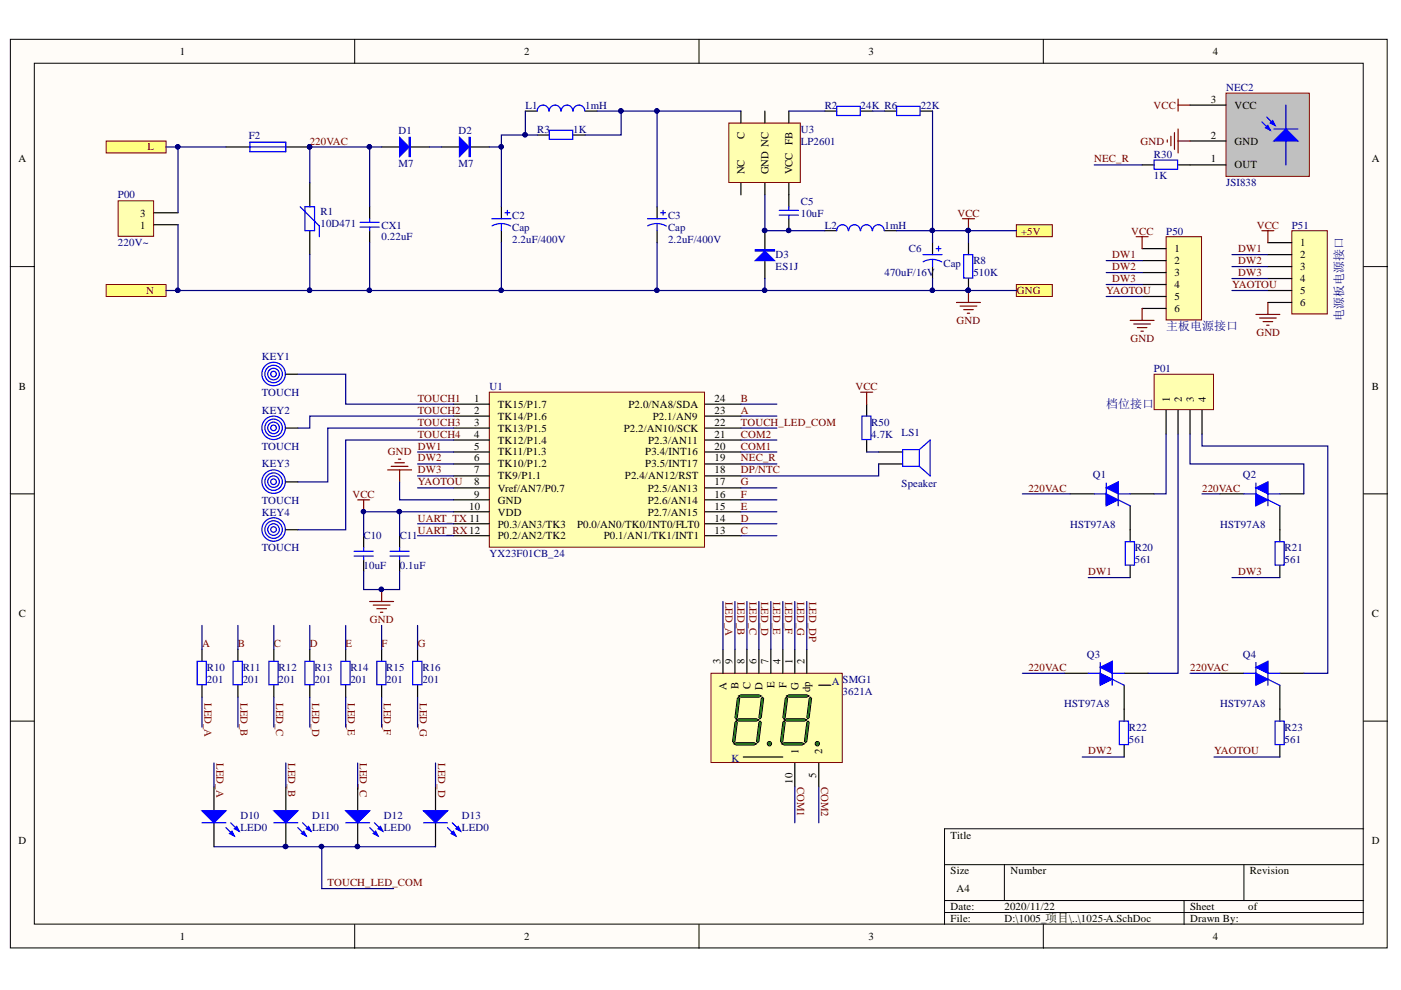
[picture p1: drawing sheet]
# Altium project 1025-风扇.PrjPcb
1 sheet, 52 parts. Net scope: flat (ports and power ports of the same name join across sheets).
Board files: 1025-one.PcbDoc, 1025_power.PcbDoc, 1025-one-2.PcbDoc

## Sheet 1025-A.SchDoc
size A4

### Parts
C2  Cap  value 2.2uF/400V  [CAE8-3.05]
C3  Cap  value 2.2uF/400V  [CAE8-3.05]
C5  value 10uF  [C 1206_M]  (hidden comment: Cap)
C6  Cap  value 470uF/16V  [CAE8-3.05]
C10  value 10uF  [C 0805_L]  (hidden comment: Cap)
C11  value 0.1uF  [C 0603_L]  (hidden comment: Cap)
CX1  value 0.22uF  [CX2-13*5-10]  (hidden comment: 安规电容)
D1  M7  [D3528]
D2  M7  [D3528]
D3  ES1J  [D3528]
D10  LED0  [LED 0805W]
D11  LED0  [LED 0805W]
D12  LED0  [LED 0805W]
D13  LED0  [LED 0805W]
F2  Fuse 1  [FUSE5.08]  (value not drawn)
KEY1  TOUCH  [KEY-T9-2]
KEY2  TOUCH  [KEY-T9-2]
KEY3  TOUCH  [KEY-T9-2]
KEY4  TOUCH  [KEY-T9-2]
L1  value 1mH  [L15_2]  (hidden comment: Inductor)
L2  value 1mH  [L3]  (hidden comment: Inductor)
LS1  Speaker  [BEEP 4x9x5.5]
NEC2  JSI838  [HS0038B]
P00  220V~  [VH-3AW]
P01  档位接口  [XH-4AW]
P50  主板电源接口  [HDR2.54-LI-6P]
P51  电源板电源接口  [HDR2.54-LI-6P]
Q1  HST97A8  [SOT-89]
Q2  HST97A8  [SOT-89]
Q3  HST97A8  [SOT-89]
Q4  HST97A8  [SOT-89]
R1  10D471  [ZNR7.5]
R2  value 24K  [R 1206-HP_M]  (hidden comment: Res2)
R3  value 1K  [R 1206-HP_M]  (hidden comment: Res2)
R6  value 22K  [R 1206-HP_M]  (hidden comment: Res2)
R8  value 510K  [R 1206-HP_M]  (hidden comment: Res2)
R10  value 201  [R 0603_L]  (hidden comment: Res2)
R11  value 201  [R 0603_L]  (hidden comment: Res2)
R12  value 201  [R 0603_L]  (hidden comment: Res2)
R13  value 201  [R 0603_L]  (hidden comment: Res2)
R14  value 201  [R 0603_L]  (hidden comment: Res2)
R15  value 201  [R 0603_L]  (hidden comment: Res2)
R16  value 201  [R 0603_L]  (hidden comment: Res2)
R20  value 561  [R 1206-HP_M]  (hidden comment: Res2)
R21  value 561  [R 1206-HP_M]  (hidden comment: Res2)
R22  value 561  [R 1206-HP_M]  (hidden comment: Res2)
R23  value 561  [R 1206-HP_M]  (hidden comment: Res2)
R30  value 1K  [R 0603_L]  (hidden comment: Res2)
R50  value 4.7K  [R 0603_L]  (hidden comment: Res2)
SMG1  3621A  [SMG 0.36-2P]
U1  YX23F01CB_24  [SOP24_M]
U3  LP2601

### Ports
+5V, GNG, L, N

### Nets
GND: C2.2 C3.2 C6.2 C10.1 C11.1 CX1.1 D3.A NEC2.2(GND) P00.1 P50.6 P51.6 R1.1 R8.1 U1.9(GND) ; port N, port GNG
VCC: C6.1 C10.2 C11.2 L2.2 NEC2.3(VCC) P50.1 P51.1 R6.2 R8.2 R50.2 U1.10(VDD) ; port +5V
220VAC: CX1.2 D1.A F2.2 Q1.2(T2) Q2.2(T2) Q3.2(T2) Q4.2(T2) R1.2
A: R10.2 U1.23(P2.1/AN9)
B: R11.2 U1.24(P2.0/NA8/SDA)
C: R12.2 U1.13(P0.1/AN1/TK1/INT1)
COM1: SMG1.10(1) U1.20(P3.4/INT16)
COM2: SMG1.5(2) U1.21(P2.3/AN11)
D: R13.2 U1.14(P0.0/AN0/TK0/INT0/FLT0)
DP/NTC: LS1.2 U1.18(P2.4/AN12/RST)
DW1: P50.2 P51.2 R20.1 U1.5(TK11/P1.3)
DW2: P50.3 P51.3 R22.1 U1.6(TK10/P1.2)
DW3: P50.4 P51.4 R21.1 U1.7(TK9/P1.1)
E: R14.2 U1.15(P2.7/AN15)
F: R15.2 U1.16(P2.6/AN14)
G: R16.2 U1.17(P2.5/AN13)
LED_A: D10.1(A) R10.1 SMG1.3(A)
LED_B: D11.1(A) R11.1 SMG1.9(B)
LED_C: D12.1(A) R12.1 SMG1.8(C)
LED_D: D13.1(A) R13.1 SMG1.6(D)
LED_DP: SMG1.2(dp)
LED_E: R14.1 SMG1.7(E)
LED_F: R15.1 SMG1.4(F)
LED_G: R16.1 SMG1.1(G)
NEC_R: R30.2 U1.19(P3.5/INT17)
TOUCH1: KEY1.1 U1.1(TK15/P1.7)
TOUCH2: KEY2.1 U1.2(TK14/P1.6)
TOUCH3: KEY3.1 U1.3(TK13/P1.5)
TOUCH4: KEY4.1 U1.4(TK12/P1.4)
TOUCH_LED_COM: D10.2(K) D11.2(K) D12.2(K) D13.2(K) U1.22(P2.2/AN10/SCK)
UART_RX: U1.12(P0.2/AN2/TK2)
UART_TX: U1.11(P0.3/AN3/TK3)
YAOTOU: P50.5 P51.5 R23.1 U1.8(Vref/AN7/P0.7)
NetC2_1: C2.1 D2.K L1.1 R3.1
NetC3_1: C3.1 L1.2 R3.2 U3.4(C)
NetC5_1: C5.1 D3.K L2.1 U3.2(GND)
NetC5_2: C5.2 U3.1(VCC)
NetD1_K: D1.K D2.A
NetF2_1: F2.1 P00.3 ; port L
NetLS1_1: LS1.1 R50.1
NetNEC2_1: NEC2.1(OUT) R30.1
NetP01_1: P01.1 Q1.1(T1)
NetP01_2: P01.2 Q3.1(T1)
NetP01_3: P01.3 Q2.1(T1)
NetP01_4: P01.4 Q4.1(T1)
NetQ1_3: Q1.3(G) R20.2
NetQ2_3: Q2.3(G) R21.2
NetQ3_3: Q3.3(G) R22.2
NetQ4_3: Q4.3(G) R23.2
NetR2_1: R2.1 U3.6(FB)
NetR2_2: R2.2 R6.1

Not connected (* = marked no-connect by the designer): U3 3(NC) 5(NC)
